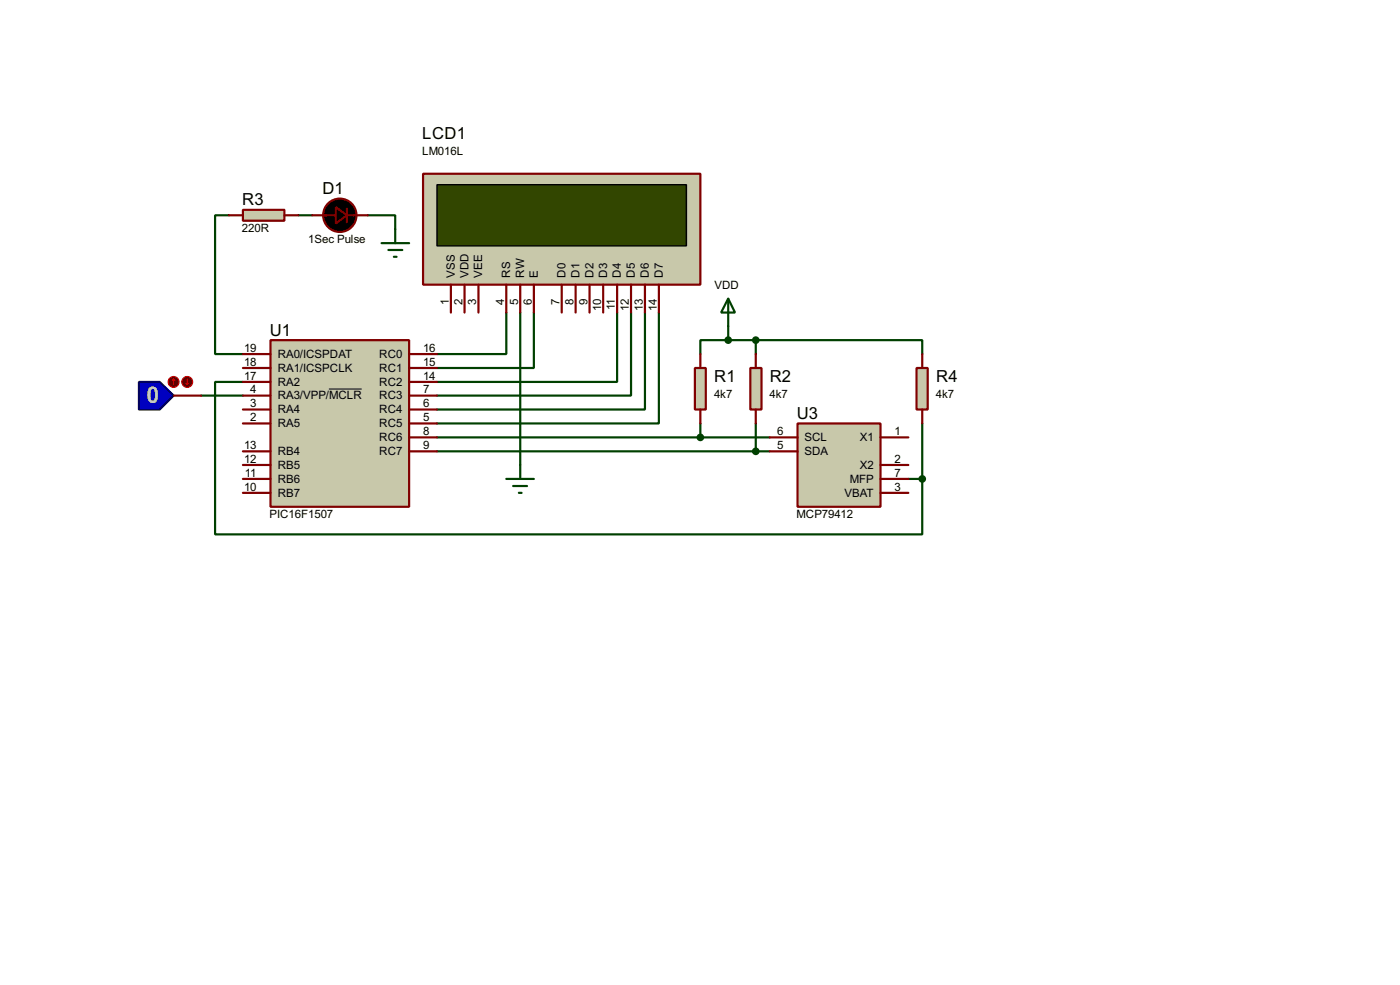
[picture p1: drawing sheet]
<svg xmlns="http://www.w3.org/2000/svg" width="256mm" height="180mm" viewBox="0 0 256 180" stroke-linecap="round" stroke-linejoin="round" font-family="sans-serif">
<g fill="none" stroke="#004000" stroke-width=".4">
<path d="M42 39.4h-2.6v25.4h5.1M54.7 39.4h2.5M67.4 39.4h5v2.6M92.8 57.2v7.6h-12.7M95.3 57.2v27.9M97.8 57.2v10.2h-17.7M113.1 57.2v12.7h-33M115.6 57.2v15.2h-35.5M118.2 57.2v17.8h-38.1M120.7 57.2v20.3h-40.6M133.4 59.7v2.6M36.9 72.4h7.6"/>
<path d="M44.5 69.9h-5.1v27.9h129.6v-10.1M128.3 77.5v2.6M133.4 62.3h-5.1v2.5M133.4 62.3h5.1M138.5 62.3h30.5v2.5M138.5 62.3v2.5M138.5 77.5v5.1M169 77.5v10.2M80.1 80.1h60.9M80.1 82.6h60.9M166.4 87.7h2.6"/>
</g>
<path d="M49.6 62.3h25.4v30.5h-25.4z" fill="#c8c8aa" stroke="#800000" stroke-width=".4"/>
<g fill="none" stroke="#800000" stroke-width=".4">
<path d="M44.5 64.8h5.1M44.5 67.4h5.1M44.5 69.9h5.1M44.5 77.5h5.1M44.5 75h5.1M44.5 72.4h5.1M75 64.8h5.1M75 67.4h5.1M75 69.9h5.1M75 77.5h5.1M75 75h5.1M75 72.4h5.1"/>
<path d="M44.5 82.6h5.1M44.5 90.2h5.1M44.5 85.1h5.1M44.5 87.7h5.1M75 82.6h5.1M75 80.1h5.1"/>
</g>
<path d="M60.3 71.2h6" fill="none" stroke="#000" stroke-width=".18"/>
<path d="M77.5 31.8h50.8v20.3h-50.8z" fill="#c8c8aa" stroke="#800000" stroke-width=".4"/>
<path d="M80.1 33.8h45.7v11.2h-45.7z" fill="#324600" stroke="#000" stroke-width=".25"/>
<g fill="none" stroke="#800000" stroke-width=".4">
<path d="M57.2 39.4h4.3M63.6 38.2v2.5M63.6 39.4h3.8M82.6 52.1v5.1M85.1 52.1v5.1M87.7 52.1v5.1M92.8 52.1v5.1M95.3 52.1v5.1M97.8 52.1v5.1M102.9 52.1v5.1M105.5 52.1v5.1M108 52.1v5.1"/>
<path d="M110.5 52.1v5.1M113.1 52.1v5.1M115.6 52.1v5.1M118.2 52.1v5.1M120.7 52.1v5.1"/>
</g>
<path d="M92.8 87.7h5M94 89h2.6M95.1 90.2h.5M95.3 85.1v2.6" fill="none" stroke="#004000" stroke-width=".4"/>
<g fill="#000" stroke="#800000" stroke-width=".4">
<path d="M61.5 37.9l2.1 1.5-2.1 1.5z"/>
<circle cx="62.2" cy="39.4" r="3.1"/>
</g>
<path d="M127.3 67.4h2v7.6h-2z" fill="#c8c8aa" stroke="#800000" stroke-width=".4"/>
<path d="M128.3 64.8v2.6M128.3 75v2.5" fill="none" stroke="#800000" stroke-width=".4"/>
<path d="M137.5 67.4h2v7.6h-2z" fill="#c8c8aa" stroke="#800000" stroke-width=".4"/>
<path d="M138.5 64.8v2.6M138.5 75v2.5" fill="none" stroke="#800000" stroke-width=".4"/>
<circle cx="133.4" cy="62.3" r=".5" fill="#004000" stroke="#004000" stroke-width=".4"/>
<path d="M133.4 54.7l1.3 2.5h-2.6zM133.4 54.7v5" fill="none" stroke="#004000" stroke-width=".4"/>
<path d="M44.5 38.4h7.6v2h-7.6z" fill="#c8c8aa" stroke="#800000" stroke-width=".4"/>
<path d="M42 39.4h2.5M52.1 39.4h2.6" fill="none" stroke="#800000" stroke-width=".4"/>
<path d="M69.9 44.5h5.1M71.2 45.8h2.5M72.2 47h.5M72.4 42v2.5" fill="none" stroke="#004000" stroke-width=".4"/>
<path d="M146.1 77.5h15.2v15.3h-15.2z" fill="#c8c8aa" stroke="#800000" stroke-width=".4"/>
<path d="M141 80.1h5.1M141 82.6h5.1M161.3 80.1h5.1M161.3 85.1h5.1M161.3 87.7h5.1M161.3 90.2h5.1" fill="none" stroke="#800000" stroke-width=".4"/>
<g fill="#004000" stroke="#004000" stroke-width=".4">
<circle cx="128.3" cy="80.1" r=".5"/>
<circle cx="138.4" cy="82.6" r=".5"/>
</g>
<path d="M25.5 69.9h3.8l2.5 2.5-2.5 2.6h-3.8z" fill-rule="evenodd" fill="#0000c0" stroke="#000080" stroke-width=".4"/>
<path d="M31.8 72.4h5.1" fill="none" stroke="#800000" stroke-width=".4"/>
<circle cx="31.8" cy="69.9" r="1" fill="#400000" stroke="#f00" stroke-width=".2"/>
<path d="M31.8 69.4l-.2 .3M31.8 69.4l.3 .3M31.8 69.4v1" fill="none" stroke="#f00" stroke-width=".2"/>
<circle cx="34.3" cy="69.9" r="1" fill="#400000" stroke="#f00" stroke-width=".2"/>
<path d="M34.1 70.2l.2 .2M34.3 69.4v1M34.6 70.2l-.3 .2" fill="none" stroke="#f00" stroke-width=".2"/>
<path d="M167.9 67.4h2.1v7.6h-2.1z" fill="#c8c8aa" stroke="#800000" stroke-width=".4"/>
<path d="M169 64.8v2.6M169 75v2.5" fill="none" stroke="#800000" stroke-width=".4"/>
<g fill="#004000" stroke="#004000" stroke-width=".4">
<circle cx="168.9" cy="87.7" r=".5"/>
<circle cx="138.4" cy="62.3" r=".5"/>
</g>
<text font-size="4.8" fill="#c0c0c0" x="26.9" y="73.7">0</text>
<g font-size="3.4">
<text x="77.4" y="25.4">LCD1</text>
<text x="59.1" y="35.6">D1</text>
<text x="44.4" y="37.6">R3</text>
<text x="49.4" y="61.4">U1</text>
<text x="130.9" y="69.9">R1</text>
<text x="141" y="69.9">R2</text>
<text x="171.5" y="69.9">R4</text>
<text x="146" y="76.7">U3</text>
</g>
<g font-size="2.4">
<text x="77.3" y="28.4">LM016L</text>
<text x="44.3" y="42.5">220R</text>
<text x="56.5" y="44.6">1Sec Pulse</text>
<text x="83.3" y="50.8" transform="rotate(-90 83.3 50.8)">VSS</text>
<text x="85.8" y="50.8" transform="rotate(-90 85.8 50.8)">VDD</text>
<text x="88.4" y="50.8" transform="rotate(-90 88.4 50.8)">VEE</text>
<text x="93.5" y="50.8" transform="rotate(-90 93.5 50.8)">RS</text>
<text x="96" y="50.8" transform="rotate(-90 96 50.8)">RW</text>
<text x="98.5" y="50.8" transform="rotate(-90 98.5 50.8)">E</text>
<text x="103.6" y="50.8" transform="rotate(-90 103.6 50.8)">D0</text>
<text x="106.2" y="50.8" transform="rotate(-90 106.2 50.8)">D1</text>
<text x="108.7" y="50.8" transform="rotate(-90 108.7 50.8)">D2</text>
<text x="111.2" y="50.8" transform="rotate(-90 111.2 50.8)">D3</text>
<text x="113.8" y="50.8" transform="rotate(-90 113.8 50.8)">D4</text>
<text x="116.3" y="50.8" transform="rotate(-90 116.3 50.8)">D5</text>
<text x="118.9" y="50.8" transform="rotate(-90 118.9 50.8)">D6</text>
<text x="121.4" y="50.8" transform="rotate(-90 121.4 50.8)">D7</text>
<text x="130.9" y="52.8">VDD</text>
<text x="82.2" y="55.8" transform="rotate(-90 82.2 55.8)">1</text>
<text x="84.7" y="55.8" transform="rotate(-90 84.7 55.8)">2</text>
<text x="87.3" y="55.8" transform="rotate(-90 87.3 55.8)">3</text>
<text x="92.4" y="55.8" transform="rotate(-90 92.4 55.8)">4</text>
<text x="94.9" y="55.8" transform="rotate(-90 94.9 55.8)">5</text>
<text x="97.4" y="55.8" transform="rotate(-90 97.4 55.8)">6</text>
<text x="102.5" y="55.8" transform="rotate(-90 102.5 55.8)">7</text>
<text x="105.1" y="55.8" transform="rotate(-90 105.1 55.8)">8</text>
<text x="107.6" y="55.8" transform="rotate(-90 107.6 55.8)">9</text>
<text x="110.1" y="57" transform="rotate(-90 110.1 57)">10</text>
<text x="112.7" y="56.8" transform="rotate(-90 112.7 56.8)">11</text>
<text x="115.2" y="57" transform="rotate(-90 115.2 57)">12</text>
<text x="117.8" y="57" transform="rotate(-90 117.8 57)">13</text>
<text x="120.3" y="57" transform="rotate(-90 120.3 57)">14</text>
<text x="44.7" y="64.4">19</text>
<text x="50.9" y="65.5">RA0/ICSPDAT</text>
<text x="69.5" y="65.5">RC0</text>
<text x="77.5" y="64.4">16</text>
<text x="44.7" y="67">18</text>
<text x="44.7" y="69.5">17</text>
<text x="45.9" y="72">4</text>
<text x="50.9" y="68.1">RA1/ICSPCLK</text>
<text x="50.9" y="70.6">RA2</text>
<text x="69.5" y="70.6">RC2</text>
<text x="69.5" y="68.1">RC1</text>
<text x="77.5" y="72">7</text>
<text x="77.5" y="69.5">14</text>
<text x="77.5" y="67">15</text>
<text x="45.9" y="77.1">2</text>
<text x="45.9" y="74.6">3</text>
<text x="50.9" y="73.1">RA3/VPP/MCLR</text>
<text x="50.9" y="75.7">RA4</text>
<text x="69.5" y="75.7">RC4</text>
<text x="69.5" y="73.1">RC3</text>
<text x="77.5" y="77.1">5</text>
<text x="77.5" y="74.6">6</text>
<text x="130.8" y="72.9">4k7</text>
<text x="141" y="72.9">4k7</text>
<text x="171.5" y="72.9">4k7</text>
<text x="44.7" y="82.2">13</text>
<text x="50.9" y="78.2">RA5</text>
<text x="50.9" y="83.3">RB4</text>
<text x="69.5" y="78.2">RC5</text>
<text x="69.5" y="83.3">RC7</text>
<text x="69.5" y="80.8">RC6</text>
<text x="77.5" y="82.2">9</text>
<text x="77.5" y="79.7">8</text>
<text x="142.4" y="79.7">6</text>
<text x="142.4" y="82.2">5</text>
<text x="147.4" y="80.8">SCL</text>
<text x="147.4" y="83.3">SDA</text>
<text x="157.5" y="80.8">X1</text>
<text x="163.9" y="79.7">1</text>
<text x="44.7" y="89.8">10</text>
<text x="44.7" y="84.7">12</text>
<text x="44.9" y="87.3">11</text>
<text x="50.9" y="85.8">RB5</text>
<text x="50.9" y="88.4">RB6</text>
<text x="155.7" y="88.4">MFP</text>
<text x="157.5" y="85.8">X2</text>
<text x="163.9" y="84.7">2</text>
<text x="163.9" y="87.3">7</text>
<text x="163.9" y="89.8">3</text>
<text x="49.4" y="94.9">PIC16F1507</text>
<text x="50.9" y="90.9">RB7</text>
<text x="145.9" y="94.9">MCP79412</text>
<text x="154.7" y="90.9">VBAT</text>
</g>
</svg>
